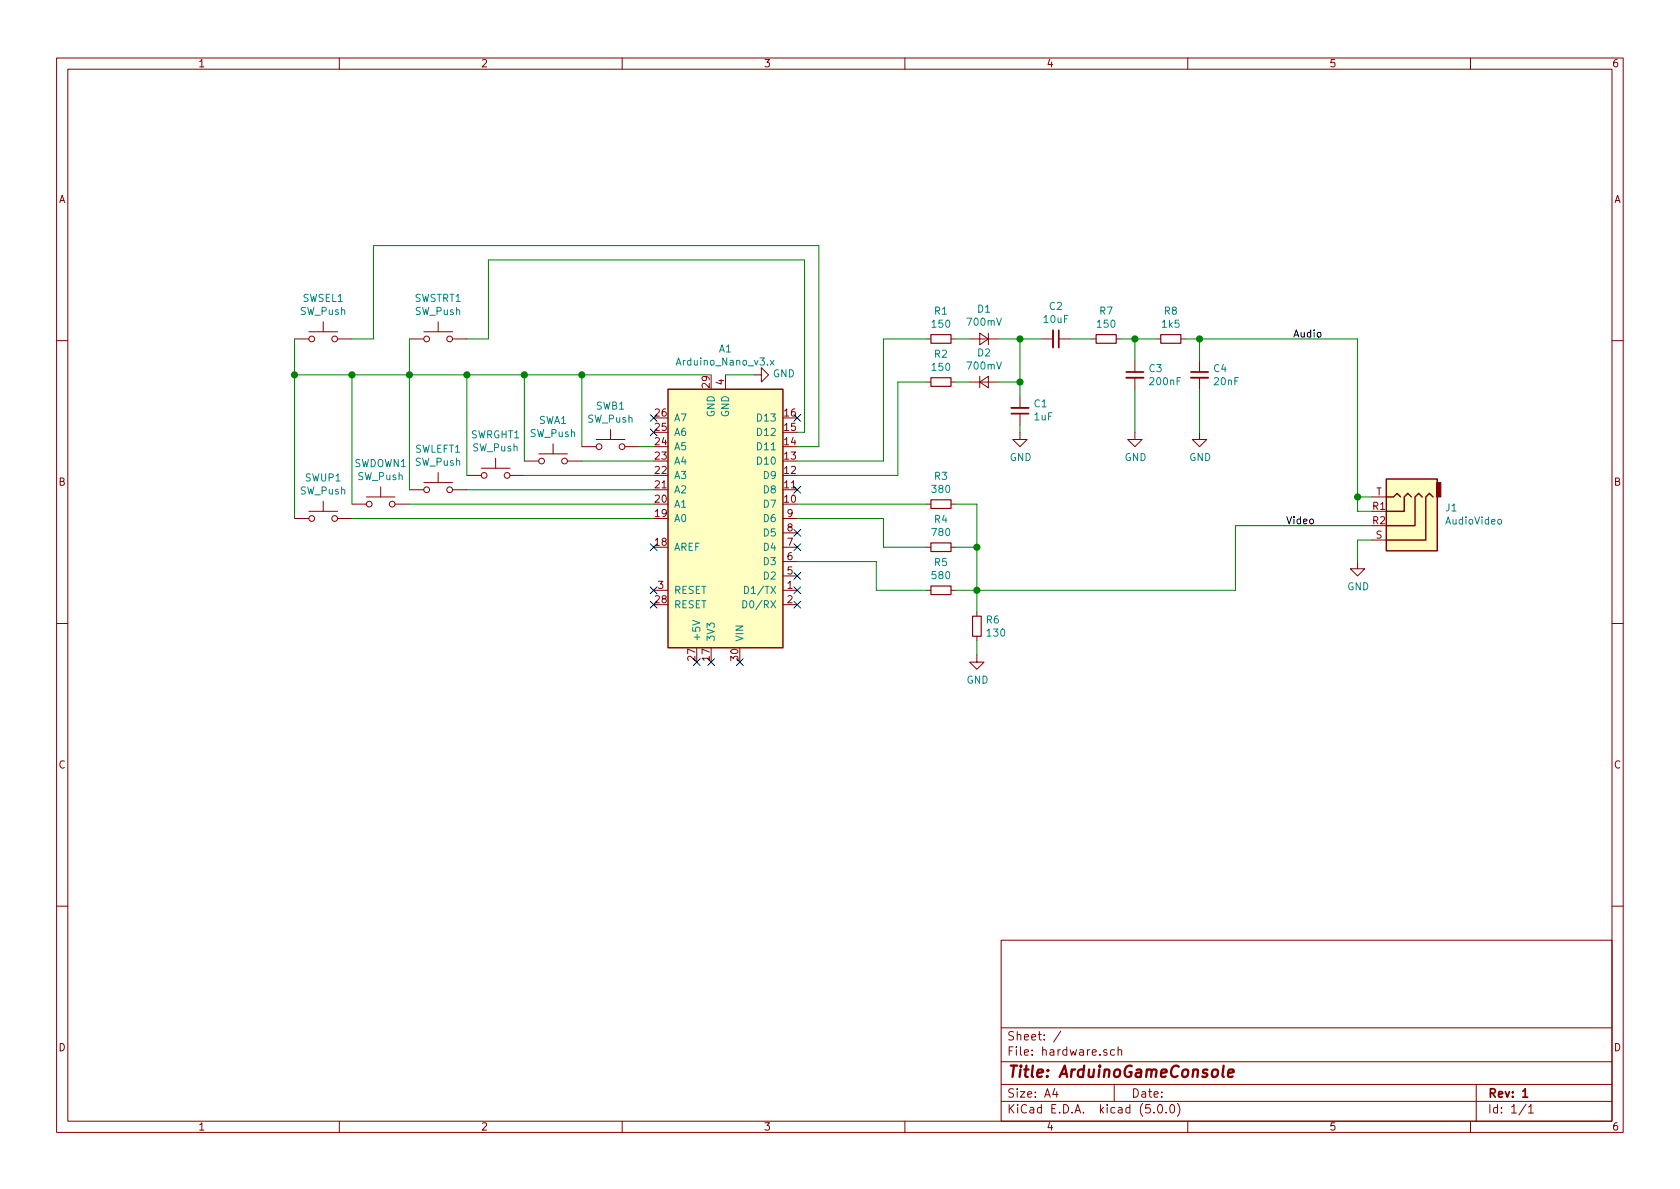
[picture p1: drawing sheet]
EESchema Schematic File Version 4
LIBS:hardware-cache
EELAYER 26 0
EELAYER END
$Descr A4 11693 8268
encoding utf-8
Sheet 1 1
Title "ArduinoGameConsole"
Date ""
Rev "1"
Comp ""
Comment1 ""
Comment2 ""
Comment3 ""
Comment4 ""
$EndDescr
$Comp
L MCU_Module:Arduino_Nano_v3.x A1
U 1 1
P 5050 3600
F 0 "A1" H 5050 2422 50  0000 C CNN
F 1 "Arduino_Nano_v3.x" H 5050 2513 50  0000 C CNN
F 2 "Module:Arduino_Nano" H 5200 2650 50  0001 L CNN
F 3 "http://www.mouser.com/pdfdocs/Gravitech_Arduino_Nano3_0.pdf" H 5050 2600 50  0001 C CNN
	1    5050 3600
	-1   0    0    1   
$EndComp
NoConn ~ 5150 4600
NoConn ~ 4950 4600
NoConn ~ 4850 4600
NoConn ~ 4550 3800
NoConn ~ 4550 4100
NoConn ~ 4550 4200
$Comp
L Switch:SW_Push SWRGHT1
U 1 1
P 3450 3300
F 0 "SWRGHT1" H 3450 3585 50  0000 C CNN
F 1 "SW_Push" H 3450 3494 50  0000 C CNN
F 2 "" H 3450 3500 50  0001 C CNN
F 3 "" H 3450 3500 50  0001 C CNN
	1    3450 3300
	1    0    0    -1  
$EndComp
$Comp
L Switch:SW_Push SWLEFT1
U 1 1
P 3050 3400
F 0 "SWLEFT1" H 3050 3685 50  0000 C CNN
F 1 "SW_Push" H 3050 3594 50  0000 C CNN
F 2 "" H 3050 3600 50  0001 C CNN
F 3 "" H 3050 3600 50  0001 C CNN
	1    3050 3400
	1    0    0    -1  
$EndComp
$Comp
L Switch:SW_Push SWDOWN1
U 1 1
P 2650 3500
F 0 "SWDOWN1" H 2650 3785 50  0000 C CNN
F 1 "SW_Push" H 2650 3694 50  0000 C CNN
F 2 "" H 2650 3700 50  0001 C CNN
F 3 "" H 2650 3700 50  0001 C CNN
	1    2650 3500
	1    0    0    -1  
$EndComp
$Comp
L Switch:SW_Push SWUP1
U 1 1
P 2250 3600
F 0 "SWUP1" H 2250 3885 50  0000 C CNN
F 1 "SW_Push" H 2250 3794 50  0000 C CNN
F 2 "" H 2250 3800 50  0001 C CNN
F 3 "" H 2250 3800 50  0001 C CNN
	1    2250 3600
	1    0    0    -1  
$EndComp
$Comp
L Switch:SW_Push SWA1
U 1 1
P 3850 3200
F 0 "SWA1" H 3850 3485 50  0000 C CNN
F 1 "SW_Push" H 3850 3394 50  0000 C CNN
F 2 "" H 3850 3400 50  0001 C CNN
F 3 "" H 3850 3400 50  0001 C CNN
	1    3850 3200
	1    0    0    -1  
$EndComp
$Comp
L Switch:SW_Push SWB1
U 1 1
P 4250 3100
F 0 "SWB1" H 4250 3385 50  0000 C CNN
F 1 "SW_Push" H 4250 3294 50  0000 C CNN
F 2 "" H 4250 3300 50  0001 C CNN
F 3 "" H 4250 3300 50  0001 C CNN
	1    4250 3100
	1    0    0    -1  
$EndComp
$Comp
L Switch:SW_Push SWSTRT1
U 1 1
P 3050 2350
F 0 "SWSTRT1" H 3050 2635 50  0000 C CNN
F 1 "SW_Push" H 3050 2544 50  0000 C CNN
F 2 "" H 3050 2550 50  0001 C CNN
F 3 "" H 3050 2550 50  0001 C CNN
	1    3050 2350
	1    0    0    -1  
$EndComp
$Comp
L Switch:SW_Push SWSEL1
U 1 1
P 2250 2350
F 0 "SWSEL1" H 2250 2635 50  0000 C CNN
F 1 "SW_Push" H 2250 2544 50  0000 C CNN
F 2 "" H 2250 2550 50  0001 C CNN
F 3 "" H 2250 2550 50  0001 C CNN
	1    2250 2350
	1    0    0    -1  
$EndComp
Wire Wire Line
	4450 3100 4550 3100
Wire Wire Line
	4050 3200 4550 3200
Wire Wire Line
	3650 3300 4550 3300
Wire Wire Line
	3250 3400 4550 3400
Wire Wire Line
	2850 3500 4550 3500
Wire Wire Line
	2450 3600 4550 3600
Wire Wire Line
	4950 2600 4050 2600
Wire Wire Line
	2050 2600 2050 3600
Wire Wire Line
	2450 3500 2450 2600
Connection ~ 2450 2600
Wire Wire Line
	2450 2600 2050 2600
Wire Wire Line
	2850 3400 2850 2600
Connection ~ 2850 2600
Wire Wire Line
	2850 2600 2450 2600
Wire Wire Line
	3250 3300 3250 2600
Connection ~ 3250 2600
Wire Wire Line
	3250 2600 2850 2600
Wire Wire Line
	3650 3200 3650 2600
Connection ~ 3650 2600
Wire Wire Line
	4050 3100 4050 2600
Connection ~ 4050 2600
$Comp
L Device:R_Small R1
U 1 1
P 6550 2350
F 0 "R1" V 6354 2350 50  0000 C CNN
F 1 "150" V 6445 2350 50  0000 C CNN
F 2 "" H 6550 2350 50  0001 C CNN
F 3 "~" H 6550 2350 50  0001 C CNN
	1    6550 2350
	0    1    1    0   
$EndComp
$Comp
L Device:R_Small R2
U 1 1
P 6550 2650
F 0 "R2" V 6354 2650 50  0000 C CNN
F 1 "150" V 6445 2650 50  0000 C CNN
F 2 "" H 6550 2650 50  0001 C CNN
F 3 "~" H 6550 2650 50  0001 C CNN
	1    6550 2650
	0    1    1    0   
$EndComp
$Comp
L Device:D_Small D1
U 1 1
P 6850 2350
F 0 "D1" H 6850 2145 50  0000 C CNN
F 1 "700mV" H 6850 2236 50  0000 C CNN
F 2 "" V 6850 2350 50  0001 C CNN
F 3 "~" V 6850 2350 50  0001 C CNN
	1    6850 2350
	-1   0    0    1   
$EndComp
$Comp
L Device:D_Small D2
U 1 1
P 6850 2650
F 0 "D2" H 6850 2855 50  0000 C CNN
F 1 "700mV" H 6850 2764 50  0000 C CNN
F 2 "" V 6850 2650 50  0001 C CNN
F 3 "~" V 6850 2650 50  0001 C CNN
	1    6850 2650
	1    0    0    -1  
$EndComp
Wire Wire Line
	6650 2350 6750 2350
Wire Wire Line
	6650 2650 6750 2650
$Comp
L power:GND #PWR0101
U 1 1
P 5250 2600
F 0 "#PWR0101" H 5250 2350 50  0001 C CNN
F 1 "GND" V 5255 2472 50  0000 R CNN
F 2 "" H 5250 2600 50  0001 C CNN
F 3 "" H 5250 2600 50  0001 C CNN
	1    5250 2600
	0    -1   -1   0   
$EndComp
Wire Wire Line
	5050 2600 5250 2600
$Comp
L Device:C_Small C1
U 1 1
P 7100 2850
F 0 "C1" H 7008 2804 50  0000 R CNN
F 1 "1uF" H 7008 2895 50  0000 R CNN
F 2 "" H 7100 2850 50  0001 C CNN
F 3 "~" H 7100 2850 50  0001 C CNN
	1    7100 2850
	-1   0    0    1   
$EndComp
$Comp
L power:GND #PWR0102
U 1 1
P 7100 3000
F 0 "#PWR0102" H 7100 2750 50  0001 C CNN
F 1 "GND" H 7105 2827 50  0000 C CNN
F 2 "" H 7100 3000 50  0001 C CNN
F 3 "" H 7100 3000 50  0001 C CNN
	1    7100 3000
	1    0    0    -1  
$EndComp
Wire Wire Line
	6150 2350 6450 2350
Wire Wire Line
	6250 2650 6450 2650
Wire Wire Line
	6950 2650 7100 2650
Wire Wire Line
	7100 2650 7100 2750
Wire Wire Line
	7100 2950 7100 3000
Wire Wire Line
	6950 2350 7100 2350
Wire Wire Line
	7100 2350 7100 2650
Connection ~ 7100 2650
$Comp
L Device:C_Small C2
U 1 1
P 7350 2350
F 0 "C2" V 7121 2350 50  0000 C CNN
F 1 "10uF" V 7212 2350 50  0000 C CNN
F 2 "" H 7350 2350 50  0001 C CNN
F 3 "~" H 7350 2350 50  0001 C CNN
	1    7350 2350
	0    1    1    0   
$EndComp
Wire Wire Line
	7100 2350 7250 2350
Connection ~ 7100 2350
$Comp
L Device:R_Small R7
U 1 1
P 7700 2350
F 0 "R7" V 7504 2350 50  0000 C CNN
F 1 "150" V 7595 2350 50  0000 C CNN
F 2 "" H 7700 2350 50  0001 C CNN
F 3 "~" H 7700 2350 50  0001 C CNN
	1    7700 2350
	0    1    1    0   
$EndComp
Wire Wire Line
	7450 2350 7600 2350
$Comp
L Device:C_Small C3
U 1 1
P 7900 2600
F 0 "C3" H 7992 2646 50  0000 L CNN
F 1 "200nF" H 7992 2555 50  0000 L CNN
F 2 "" H 7900 2600 50  0001 C CNN
F 3 "~" H 7900 2600 50  0001 C CNN
	1    7900 2600
	1    0    0    -1  
$EndComp
$Comp
L Device:C_Small C4
U 1 1
P 8350 2600
F 0 "C4" H 8442 2646 50  0000 L CNN
F 1 "20nF" H 8442 2555 50  0000 L CNN
F 2 "" H 8350 2600 50  0001 C CNN
F 3 "~" H 8350 2600 50  0001 C CNN
	1    8350 2600
	1    0    0    -1  
$EndComp
Wire Wire Line
	7800 2350 7900 2350
Wire Wire Line
	7900 2350 7900 2500
$Comp
L Device:R_Small R8
U 1 1
P 8150 2350
F 0 "R8" V 7954 2350 50  0000 C CNN
F 1 "1k5" V 8045 2350 50  0000 C CNN
F 2 "" H 8150 2350 50  0001 C CNN
F 3 "~" H 8150 2350 50  0001 C CNN
	1    8150 2350
	0    1    1    0   
$EndComp
Wire Wire Line
	7900 2350 8050 2350
Connection ~ 7900 2350
Wire Wire Line
	8250 2350 8350 2350
Wire Wire Line
	8350 2350 8350 2500
$Comp
L power:GND #PWR0103
U 1 1
P 7900 3000
F 0 "#PWR0103" H 7900 2750 50  0001 C CNN
F 1 "GND" H 7905 2827 50  0000 C CNN
F 2 "" H 7900 3000 50  0001 C CNN
F 3 "" H 7900 3000 50  0001 C CNN
	1    7900 3000
	1    0    0    -1  
$EndComp
$Comp
L power:GND #PWR0104
U 1 1
P 8350 3000
F 0 "#PWR0104" H 8350 2750 50  0001 C CNN
F 1 "GND" H 8355 2827 50  0000 C CNN
F 2 "" H 8350 3000 50  0001 C CNN
F 3 "" H 8350 3000 50  0001 C CNN
	1    8350 3000
	1    0    0    -1  
$EndComp
Wire Wire Line
	7900 2700 7900 3000
Wire Wire Line
	8350 3000 8350 2700
Wire Wire Line
	5550 3200 6150 3200
Wire Wire Line
	6150 2350 6150 3200
Wire Wire Line
	5550 3300 6250 3300
Wire Wire Line
	6250 2650 6250 3300
Wire Wire Line
	8350 2350 9450 2350
Connection ~ 8350 2350
$Comp
L Connector:AudioJack4_Ground J1
U 1 1
P 9750 3650
F 0 "J1" H 9443 3529 50  0000 R CNN
F 1 "AudioVideo" H 9443 3620 50  0000 R CNN
F 2 "" H 9750 3650 50  0001 C CNN
F 3 "~" H 9750 3650 50  0001 C CNN
	1    9750 3650
	-1   0    0    1   
$EndComp
$Comp
L power:GND #PWR0105
U 1 1
P 9450 3900
F 0 "#PWR0105" H 9450 3650 50  0001 C CNN
F 1 "GND" H 9455 3727 50  0000 C CNN
F 2 "" H 9450 3900 50  0001 C CNN
F 3 "" H 9450 3900 50  0001 C CNN
	1    9450 3900
	1    0    0    -1  
$EndComp
Wire Wire Line
	9450 3900 9450 3750
Wire Wire Line
	9450 3750 9550 3750
Wire Wire Line
	9550 3550 9450 3550
Wire Wire Line
	9450 3550 9450 3450
Wire Wire Line
	9550 3450 9450 3450
Connection ~ 9450 3450
Wire Wire Line
	9450 3450 9450 2350
Text Label 9000 2350 0    50   ~ 0
Audio
$Comp
L Device:R_Small R3
U 1 1
P 6550 3500
F 0 "R3" V 6354 3500 50  0000 C CNN
F 1 "380" V 6445 3500 50  0000 C CNN
F 2 "" H 6550 3500 50  0001 C CNN
F 3 "~" H 6550 3500 50  0001 C CNN
	1    6550 3500
	0    1    1    0   
$EndComp
$Comp
L Device:R_Small R4
U 1 1
P 6550 3800
F 0 "R4" V 6354 3800 50  0000 C CNN
F 1 "780" V 6445 3800 50  0000 C CNN
F 2 "" H 6550 3800 50  0001 C CNN
F 3 "~" H 6550 3800 50  0001 C CNN
	1    6550 3800
	0    1    1    0   
$EndComp
Wire Wire Line
	5550 3500 6450 3500
Wire Wire Line
	5550 3600 6150 3600
Wire Wire Line
	6150 3600 6150 3800
Wire Wire Line
	6150 3800 6450 3800
Wire Wire Line
	5600 3000 5550 3000
Wire Wire Line
	5700 3100 5550 3100
$Comp
L Device:R_Small R5
U 1 1
P 6550 4100
F 0 "R5" V 6354 4100 50  0000 C CNN
F 1 "580" V 6445 4100 50  0000 C CNN
F 2 "" H 6550 4100 50  0001 C CNN
F 3 "~" H 6550 4100 50  0001 C CNN
	1    6550 4100
	0    1    1    0   
$EndComp
Wire Wire Line
	6650 3500 6800 3500
Wire Wire Line
	6800 3500 6800 3800
Wire Wire Line
	6800 3800 6650 3800
Wire Wire Line
	6650 4100 6800 4100
Wire Wire Line
	6800 4100 6800 3800
Connection ~ 6800 3800
$Comp
L Device:R_Small R6
U 1 1
P 6800 4350
F 0 "R6" H 6859 4396 50  0000 L CNN
F 1 "130" H 6859 4305 50  0000 L CNN
F 2 "" H 6800 4350 50  0001 C CNN
F 3 "~" H 6800 4350 50  0001 C CNN
	1    6800 4350
	1    0    0    -1  
$EndComp
Wire Wire Line
	6800 4250 6800 4100
Connection ~ 6800 4100
$Comp
L power:GND #PWR0106
U 1 1
P 6800 4550
F 0 "#PWR0106" H 6800 4300 50  0001 C CNN
F 1 "GND" H 6805 4377 50  0000 C CNN
F 2 "" H 6800 4550 50  0001 C CNN
F 3 "" H 6800 4550 50  0001 C CNN
	1    6800 4550
	1    0    0    -1  
$EndComp
Wire Wire Line
	6800 4550 6800 4450
Wire Wire Line
	6800 4100 8600 4100
Wire Wire Line
	8600 4100 8600 3650
Wire Wire Line
	8600 3650 9550 3650
Text Label 8950 3650 0    50   ~ 0
Video
Wire Wire Line
	5550 3900 6100 3900
Wire Wire Line
	6100 3900 6100 4100
Wire Wire Line
	6100 4100 6450 4100
Wire Wire Line
	3250 2600 3650 2600
Wire Wire Line
	3650 2600 4050 2600
Wire Wire Line
	2050 2350 2050 2600
Connection ~ 2050 2600
Wire Wire Line
	2850 2350 2850 2600
Wire Wire Line
	2450 2350 2600 2350
Wire Wire Line
	2600 2350 2600 1700
Wire Wire Line
	2600 1700 5700 1700
Wire Wire Line
	5700 1700 5700 3100
Wire Wire Line
	5600 1800 3400 1800
Wire Wire Line
	3400 1800 3400 2350
Wire Wire Line
	3400 2350 3250 2350
Wire Wire Line
	5600 1800 5600 3000
NoConn ~ 5550 2900
NoConn ~ 5550 3400
NoConn ~ 5550 3700
NoConn ~ 5550 3800
NoConn ~ 5550 4000
NoConn ~ 5550 4100
NoConn ~ 5550 4200
NoConn ~ 4550 2900
NoConn ~ 4550 3000
$EndSCHEMATC
